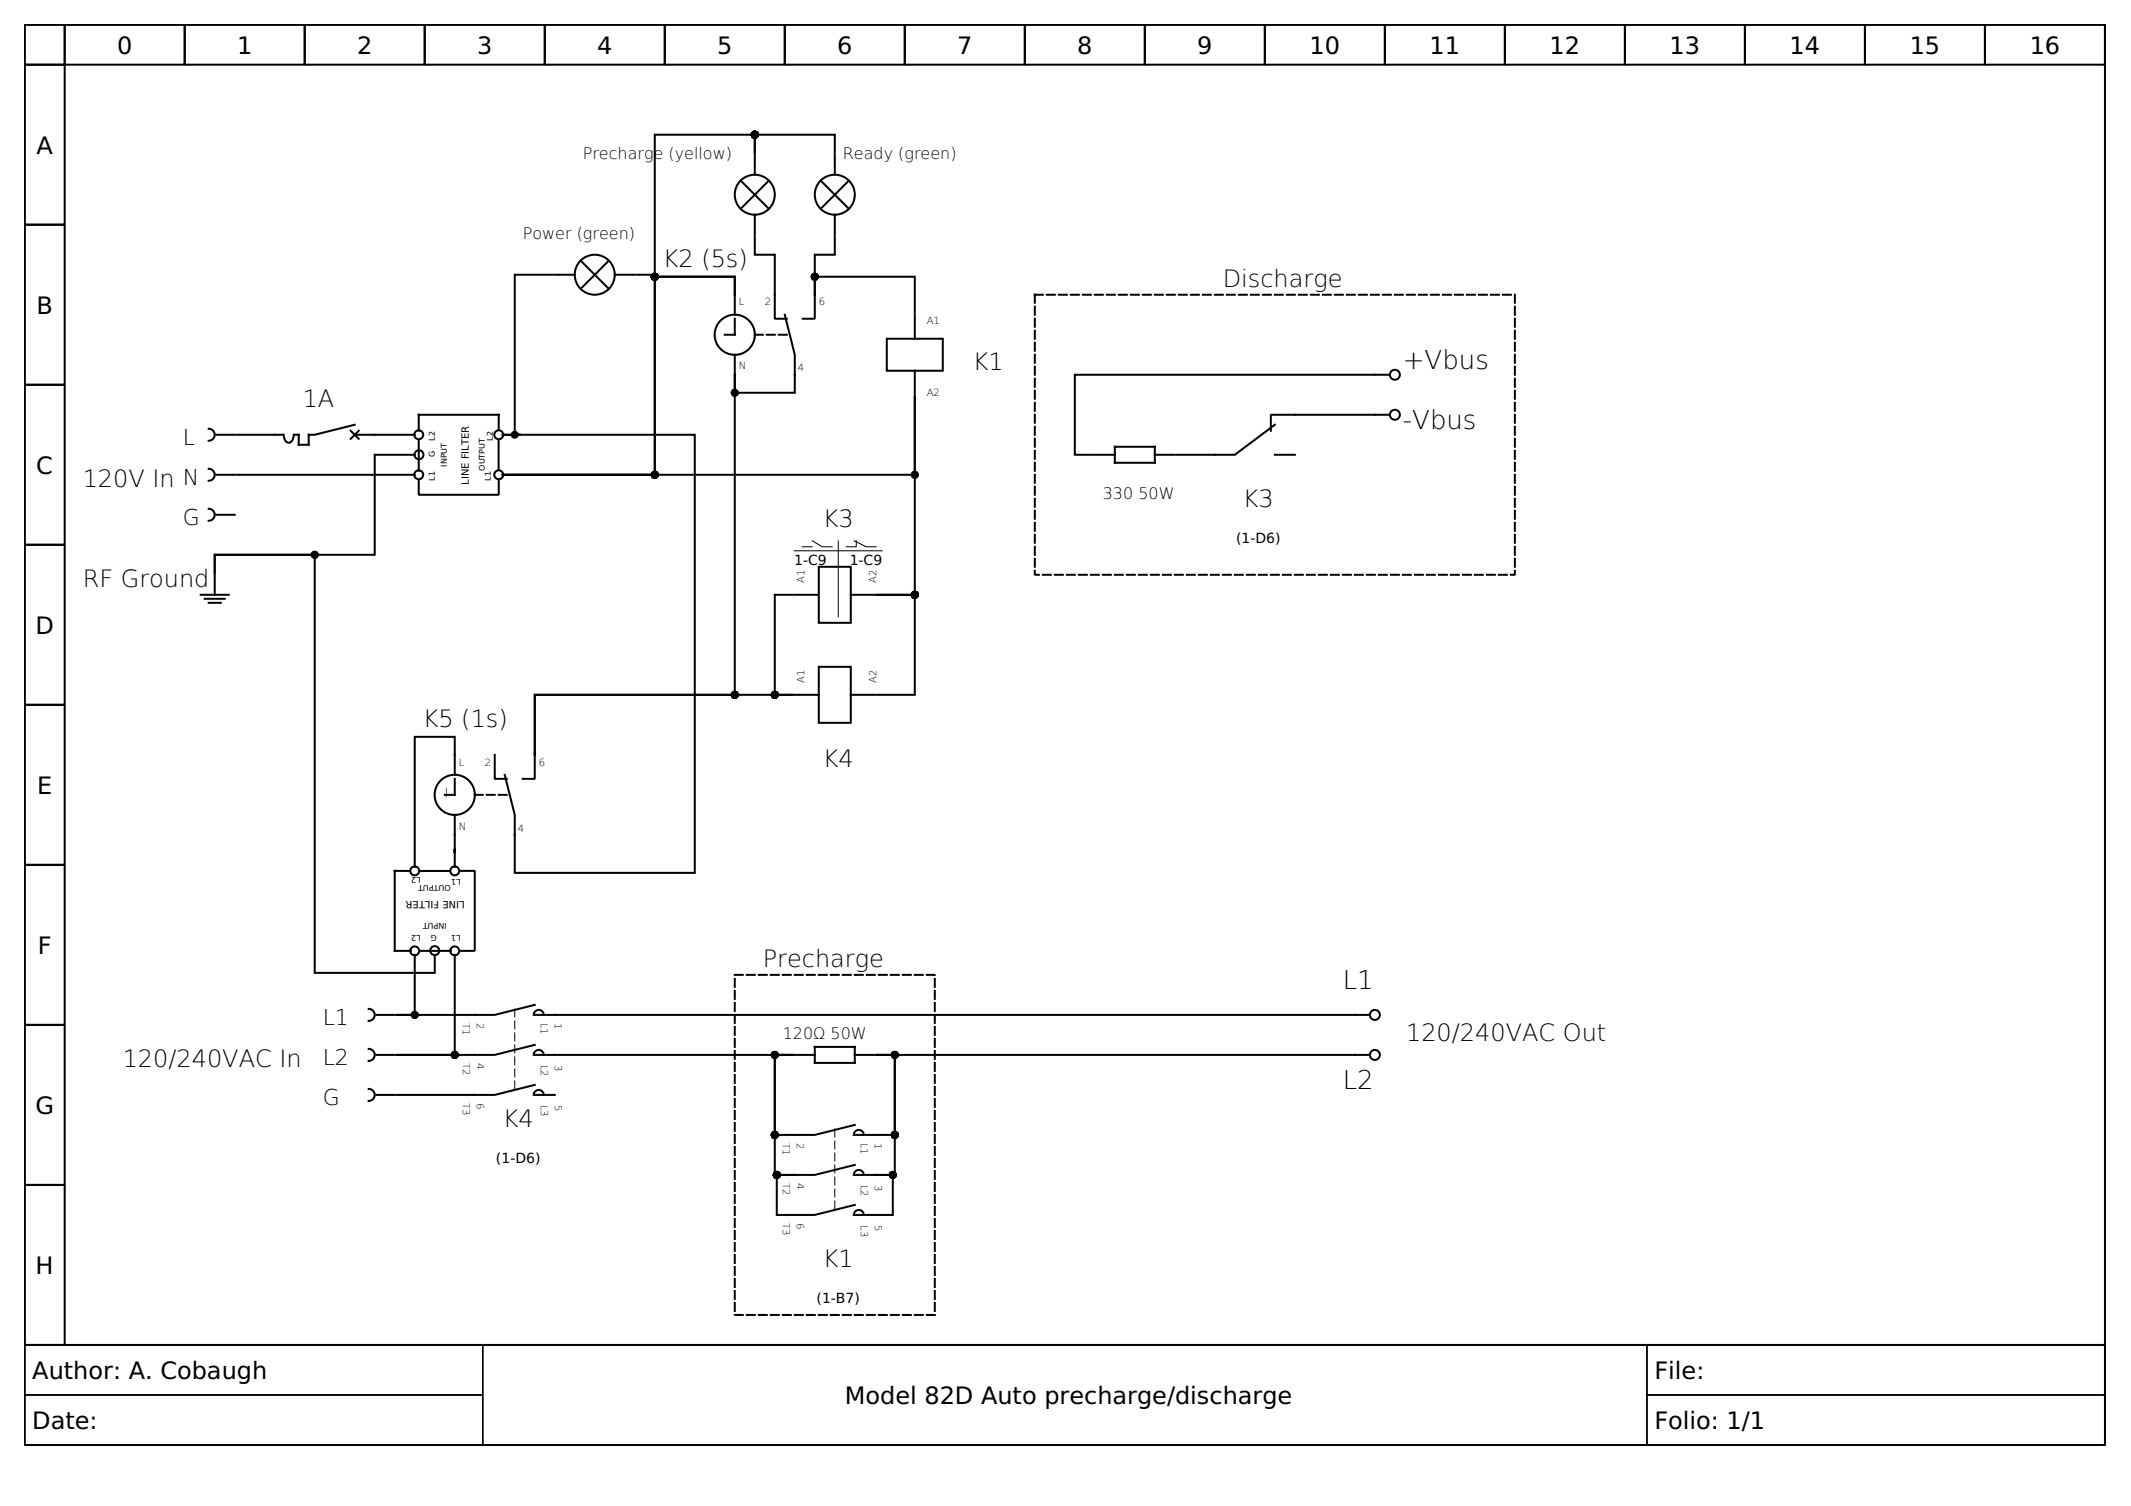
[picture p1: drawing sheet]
<svg xmlns="http://www.w3.org/2000/svg" width="297mm" height="210mm" viewBox="0 0 297 210" stroke-linecap="round" stroke-linejoin="round" font-family="sans-serif">
<g fill="none" stroke="#000" stroke-width=".28">
<path d="M3.4 3.4h290v184.1h-290zM3.4 3.4h5.6v5.6h-5.6zM3.4 9h5.6v22.3h-5.6zM9 3.4h16.7v5.6h-16.7zM25.7 3.4h16.8v5.6h-16.8zM42.5 3.4h16.7v5.6h-16.7zM59.2 3.4h16.7v5.6h-16.7zM75.9 3.4h16.8v5.6h-16.8zM92.7 3.4h16.7v5.6h-16.7zM109.4 3.4h16.7v5.6h-16.7zM126.1 3.4h16.7v5.6h-16.7zM142.8 3.4h16.8v5.6h-16.8z"/>
<path d="M159.6 3.4h16.7v5.6h-16.7zM176.3 3.4h16.7v5.6h-16.7zM193 3.4h16.8v5.6h-16.8zM209.8 3.4h16.7v5.6h-16.7zM226.5 3.4h16.7v5.6h-16.7zM243.2 3.4h16.8v5.6h-16.8zM260 3.4h16.7v5.6h-16.7zM276.7 3.4h16.7v5.6h-16.7zM3.4 31.3h5.6v22.3h-5.6zM77 38.3h-5.3v22.3h.9h-2.5h26.7v61.1h-25.1v-8.1l-1.3-5.6M77.3 38.3h2.8M80.9 36.3l4 4"/>
<path d="M84.9 36.3l-4 4M85.7 38.3h2.8M88.8 38.3h2.5v27.9h-21.2M103.2 25.2l4 3.9M105.2 33v2.5h2.8v8.9h1.7M105.2 21.6v2.8M105.2 29.9v2.8M107.2 25.2l-4 3.9M114.4 25.2l3.9 3.9M116.4 21.3v-2.5h-11.2v2.5v-2.5h-13.9v19.8h11.1v2.5M116.4 33v2.5h-2.8v5.6M116.4 21.6v2.8"/>
<path d="M116.4 29.9v2.8M118.3 25.2l-3.9 3.9M3.4 53.6h5.6v22.3h-5.6zM29.1 59.8a.84 .84 0 0 1 .8 .7M49.4 59.2l-5.5 1.4h-.9v1.4h-1.4v-1.4h-.5M69.5 59.9v-2.1h-11.1v2.2M102.4 52.2v44.6h-27.9v8.4M102.4 41.1v-2.5h-11.1v27.6h-21.2M102.4 44.4v2.3h-1.4M102.4 41.1v2.8M102.4 49.4v2.8M109.4 43.9l1.4 5.5v5.3h-8.4v-2.5"/>
<path d="M113.6 41.1v-2.5h13.9v5M113.6 41.1v3.3h-1.7M123.6 47.2h7.8v4.5h-7.8zM127.5 43.9v3.3M127.5 51.7v3.3M177.7 59.2l-5.6 4.2h-8.1M193.6 57.8h-16.5v2.2M193.6 52.2h-43.8v11.2h2.5M3.4 75.9h5.6v22.3h-5.6zM29.1 70.9a.84 .84 0 0 1 .8 .8M29.1 65.3a.84 .84 0 0 1 .8 .8M29.9 71.9a.84 .84 0 0 1-.8 .7"/>
<path d="M29.9 60.7a.84 .84 0 0 1-.8 .7M29.9 66.3a.84 .84 0 0 1-.8 .7M30.2 71.7h2.5M30.2 60.6h2.5M30.2 66.2h2.5M33 60.6h6.4M33 66.2h24.8M39.5 60.6a.98 .98 0 0 0 .7 1.1 .98 .98 0 0 0 .7-1.1M48.9 60l1.1 1.2M50 60l-1.1 1.2M57.8 63.4h-5.6v13.9h-22.3v2.5v-2.5h14v58.3h16.7v-2.5M57.8 60.6h-8.4"/>
<path d="M58.4 67v2h11.1v-2M58.4 61.4v4.2M69.5 61.3v4.2M70.1 66.2h57.4v-10.9v27.6h-5.3h5.3v13.9h-5.3M114.1 79h4.5v7.8h-4.5zM152.6 63.4h2.8M155.4 62.3h5.6v2.2h-5.6zM161 63.4h2.8M177.7 63.4h2.8M3.4 98.2h5.6v22.3h-5.6zM28 82.9h3.9M28.5 83.5h2.8"/>
<path d="M29.1 84h1.7M29.9 80.1v2.8M110.5 82.9h-2.5v13.9h2.5h-36v8.4M110.8 82.9h3.3M110.8 96.8h3.3M114.1 92.9h4.5v7.8h-4.5zM118.6 82.9h3.3M118.6 96.8h3.3M63.4 113.6v7.2M63.4 108v-5.3h-5.6v18.1M63.4 108.6v2.2h-1.4M69 105.2v3.4h1.6"/>
<path d="M74.5 105.2v3.4h-1.6M3.4 120.5h5.6v22.3h-5.6zM57.1 121.4h-2.1v11.1h2.3M57.8 133.1v8.4h-2.5h13.7l5.5-1.4M58.5 121.4h4.2M58.6 132.5h4.2M63.4 133.1v13.9h-8.1h13.7l5.5-1.4M64.2 121.4h2v11.1h-2M3.4 142.8h5.6v22.4h-5.6zM51.4 146.2a.84 .84 0 0 1 .8 .7M51.4 140.6a.84 .84 0 0 1 .8 .8M51.4 151.8a.84 .84 0 0 1 .8 .7"/>
<path d="M52.2 147.1a.84 .84 0 0 1-.8 .8M52.2 141.6a.84 .84 0 0 1-.8 .7M52.2 152.7a.84 .84 0 0 1-.8 .7M52.5 147h2.5M52.5 141.5h2.5M52.5 152.6h2.5M74.4 141.5a.7 .7 0 0 1 .7-.7 .7 .7 0 0 1 .7 .7M74.4 147a.7 .7 0 0 1 .7-.7 .7 .7 0 0 1 .7 .7M74.4 152.6a.7 .7 0 0 1 .7-.7 .7 .7 0 0 1 .7 .7M74.5 151.2l-5.5 1.4h-13.7M74.5 141.5h116.3M74.5 152.6h2.8"/>
<path d="M110.5 147h-36M110.5 147h-2.5v11.2h5.6l5.5-1.4M110.5 147h-2.5v16.8h2.8M110.8 147h2.8M113.6 145.9h5.5v2.2h-5.5zM119 158.2a.7 .7 0 0 1 .7-.7 .7 .7 0 0 1 .7 .7M119.1 147h2.8M122.2 147h68.6M122.2 147h2.5v16.8h-2.8M122.2 147h2.5v11.2h-5.6M3.4 165.2h5.6v22.3h-5.6zM110.8 163.8h-2.5v5.5h5.3l5.5-1.4"/>
<path d="M119 163.8a.7 .7 0 0 1 .7-.7 .7 .7 0 0 1 .7 .7M119 169.3a.7 .7 0 0 1 .7-.7 .7 .7 0 0 1 .7 .7M119.1 162.4l-5.5 1.4h-2.8M119.1 163.8h2.8M121.9 163.8h2.5v5.5h-5.3M3.4 187.5h290v13.9h-290z"/>
<circle cx="82.9" cy="38.3" r="2.79"/>
<circle cx="105.2" cy="27.1" r="2.79"/>
<circle cx="116.4" cy="27.1" r="2.79"/>
<circle cx="102.4" cy="46.7" r="2.8"/>
<circle cx="194.4" cy="57.8" r=".7"/>
<circle cx="194.4" cy="52.2" r=".7"/>
<circle cx="58.4" cy="66.2" r=".62"/>
<circle cx="58.4" cy="60.6" r=".62"/>
<circle cx="58.4" cy="63.4" r=".63"/>
<circle cx="69.5" cy="60.6" r=".62"/>
<circle cx="69.5" cy="66.2" r=".62"/>
<circle cx="63.4" cy="110.8" r="2.8"/>
<circle cx="57.8" cy="132.5" r=".62"/>
<circle cx="57.8" cy="121.4" r=".62"/>
<circle cx="60.6" cy="132.5" r=".63"/>
<circle cx="63.4" cy="132.5" r=".62"/>
<circle cx="63.4" cy="121.4" r=".62"/>
<circle cx="191.6" cy="147" r=".7"/>
<circle cx="191.6" cy="141.5" r=".7"/>
</g>
<path d="M110.7 76.8h12.3M111.8 76.2h1.4M113.2 75.4l1.4 .8h1.4M116.8 75.4v10.6M119.1 75.4l1.6 .8h1.4M119.4 75.4v.8h-1.4M3.4 187.5h63.9v6.9h-63.9zM3.4 194.4h63.9v7h-63.9zM67.3 187.5h162.3v13.9h-162.3zM229.6 187.5h63.8v6.9h-63.8zM229.6 194.4h63.8v7h-63.8z" fill="none" stroke="#000" stroke-width=".14"/>
<path d="M105.2 46.7h5M144.2 41.1h67v39h-67zM66.2 110.8h5M102.4 135.9h27.9v47.4h-27.9z" fill="none" stroke="#000" stroke-width=".28" stroke-dasharray="1.1 .6"/>
<path d="M71.7 140.6v11.2M116.4 157.3v11.2" fill="none" stroke="#000" stroke-width=".14" stroke-dasharray="1.1 .6"/>
<g fill="#000" stroke="#000" stroke-width=".28">
<circle cx="105.2" cy="18.8" r=".42"/>
<circle cx="91.3" cy="38.6" r=".42"/>
<circle cx="113.6" cy="38.6" r=".42"/>
<circle cx="102.4" cy="54.7" r=".42"/>
<circle cx="43.9" cy="77.3" r=".42"/>
<circle cx="71.7" cy="60.6" r=".42"/>
<circle cx="91.3" cy="66.2" r=".42"/>
<circle cx="127.5" cy="66.2" r=".42"/>
<circle cx="102.4" cy="96.8" r=".42"/>
<circle cx="108" cy="96.8" r=".42"/>
<circle cx="127.5" cy="82.9" r=".42"/>
<circle cx="57.8" cy="141.5" r=".42"/>
<circle cx="63.4" cy="147" r=".42"/>
<circle cx="108" cy="158.2" r=".42"/>
<circle cx="108" cy="147" r=".42"/>
<circle cx="124.7" cy="147" r=".42"/>
<circle cx="124.7" cy="158.2" r=".42"/>
<circle cx="108.3" cy="163.8" r=".42"/>
<circle cx="124.4" cy="163.8" r=".42"/>
</g>
<g font-size="3.6">
<text x="195.5" y="51.4">+Vbus</text>
<text x="195.5" y="59.8">-Vbus</text>
<text x="187.2" y="137.8">L1</text>
<text x="187.2" y="151.8">L2</text>
</g>
<g font-size="3.3">
<text x="16.3" y="7.5">0</text>
<text x="33" y="7.5">1</text>
<text x="49.8" y="7.5">2</text>
<text x="66.5" y="7.5">3</text>
<text x="83.2" y="7.5">4</text>
<text x="100" y="7.5">5</text>
<text x="116.7" y="7.5">6</text>
<text x="133.4" y="7.5">7</text>
<text x="150.1" y="7.5">8</text>
<text x="166.9" y="7.5">9</text>
<text x="182.5" y="7.5">10</text>
<text x="199.3" y="7.5">11</text>
<text x="216" y="7.5">12</text>
<text x="232.7" y="7.5">13</text>
<text x="249.5" y="7.5">14</text>
<text x="266.2" y="7.5">15</text>
<text x="282.9" y="7.5">16</text>
<text x="5.1" y="21.4">A</text>
<text x="92.4" y="37.2">K2 (5s)</text>
<text x="170.5" y="40">Discharge</text>
<text x="5.1" y="43.7">B</text>
<text x="135.6" y="51.6">K1</text>
<text x="42.2" y="56.7">1A</text>
<text x="5.1" y="66">C</text>
<text x="11.5" y="67.8">120V In N</text>
<text x="173.2" y="70.6">K3</text>
<text x="114.7" y="73.4">K3</text>
<text x="11.5" y="81.8">RF Ground</text>
<text x="4.9" y="88.3">D</text>
<text x="58.9" y="101.3">K5 (1s)</text>
<text x="114.7" y="106.9">K4</text>
<text x="5.2" y="110.6">E</text>
<text x="5.3" y="132.9">F</text>
<text x="106.3" y="134.8">Precharge</text>
<text x="17.1" y="148.7">120/240VAC In</text>
<text x="196" y="145.1">120/240VAC Out</text>
<text x="4.9" y="155.3">G</text>
<text x="70.1" y="157.1">K4</text>
<text x="5" y="177.6">H</text>
<text x="114.7" y="176.6">K1</text>
<text x="4.5" y="192.2">Author: A. Cobaugh</text>
<text x="117.8" y="195.7">Model 82D Auto precharge/discharge</text>
<text x="230.6" y="192.2">File:</text>
<text x="4.5" y="199.2">Date:</text>
<text x="230.6" y="199.2">Folio: 1/1</text>
</g>
<g font-size="3.1">
<text x="25.5" y="62">L</text>
<text x="25.5" y="73.1">G</text>
<text x="45" y="142.8">L1</text>
<text x="45" y="148.4">L2</text>
<text x="45" y="154">G</text>
</g>
<text font-size="2.5" x="61.7" y="111.1" transform="rotate(-90 61.7 111.1)">_</text>
<g font-size="2.2">
<text x="81.2" y="22.1">Precharge (yellow)</text>
<text x="117.5" y="22.1">Ready (green)</text>
<text x="72.9" y="33.3">Power (green)</text>
<text x="153.7" y="69.5">330</text>
<text x="158.7" y="69.5">50W</text>
<text x="109.1" y="144.8">120Ω 50W</text>
</g>
<g font-size="2">
<text x="172.3" y="75.7">(1-D6)</text>
<text x="110.7" y="78.7">1-C9</text>
<text x="118.4" y="78.7">1-C9</text>
<text x="69.1" y="162.1">(1-D6)</text>
<text x="113.8" y="181.6">(1-B7)</text>
</g>
<g font-size="1.4">
<text x="103" y="42.6">L</text>
<text x="106.6" y="42.6">2</text>
<text x="114.1" y="42.6">6</text>
<text x="129.2" y="45.2">A1</text>
<text x="103" y="51.5">N</text>
<text x="111.2" y="51.8">4</text>
<text x="129.2" y="55.3">A2</text>
<text x="65.3" y="67.6" transform="rotate(-90 65.3 67.6)">LINE FILTER</text>
<text x="112.1" y="81.2" transform="rotate(-90 112.1 81.2)">A1</text>
<text x="122.2" y="81.2" transform="rotate(-90 122.2 81.2)">A2</text>
<text x="112.1" y="95.2" transform="rotate(-90 112.1 95.2)">A1</text>
<text x="122.2" y="95.2" transform="rotate(-90 122.2 95.2)">A2</text>
<text x="63.9" y="106.7">L</text>
<text x="67.6" y="106.7">2</text>
<text x="75.1" y="106.7">6</text>
<text x="63.9" y="115.6">N</text>
<text x="72.2" y="115.9">4</text>
<text x="64.8" y="125.6" transform="rotate(-180 64.8 125.6)">LINE FILTER</text>
<text x="64.5" y="142.6" transform="rotate(90 64.5 142.6)">T1</text>
<text x="66.5" y="142.6" transform="rotate(90 66.5 142.6)">2</text>
<text x="75.4" y="142.6" transform="rotate(90 75.4 142.6)">L1</text>
<text x="77.3" y="142.6" transform="rotate(90 77.3 142.6)">1</text>
<text x="64.5" y="148.1" transform="rotate(90 64.5 148.1)">T2</text>
<text x="66.5" y="148.1" transform="rotate(90 66.5 148.1)">4</text>
<text x="75.4" y="148.4" transform="rotate(90 75.4 148.4)">L2</text>
<text x="77.3" y="148.4" transform="rotate(90 77.3 148.4)">3</text>
<text x="64.5" y="153.7" transform="rotate(90 64.5 153.7)">T3</text>
<text x="66.5" y="153.7" transform="rotate(90 66.5 153.7)">6</text>
<text x="75.4" y="154" transform="rotate(90 75.4 154)">L3</text>
<text x="77.3" y="154" transform="rotate(90 77.3 154)">5</text>
<text x="109.1" y="159.3" transform="rotate(90 109.1 159.3)">T1</text>
<text x="111.1" y="159.3" transform="rotate(90 111.1 159.3)">2</text>
<text x="120" y="159.3" transform="rotate(90 120 159.3)">L1</text>
<text x="121.9" y="159.3" transform="rotate(90 121.9 159.3)">1</text>
<text x="109.1" y="164.9" transform="rotate(90 109.1 164.9)">T2</text>
<text x="111.1" y="164.9" transform="rotate(90 111.1 164.9)">4</text>
<text x="120" y="165.2" transform="rotate(90 120 165.2)">L2</text>
<text x="121.9" y="165.2" transform="rotate(90 121.9 165.2)">3</text>
<text x="109.1" y="170.5" transform="rotate(90 109.1 170.5)">T3</text>
<text x="111.1" y="170.5" transform="rotate(90 111.1 170.5)">6</text>
<text x="120" y="170.7" transform="rotate(90 120 170.7)">L3</text>
<text x="121.9" y="170.7" transform="rotate(90 121.9 170.7)">5</text>
</g>
<g font-size="1.1">
<text x="60.6" y="63.7" transform="rotate(-90 60.6 63.7)">G</text>
<text x="60.6" y="61.4" transform="rotate(-90 60.6 61.4)">L2</text>
<text x="62.3" y="65.1" transform="rotate(-90 62.3 65.1)">INPUT</text>
<text x="67.6" y="65.6" transform="rotate(-90 67.6 65.6)">OUTPUT</text>
<text x="68.7" y="61.4" transform="rotate(-90 68.7 61.4)">L2</text>
<text x="60.6" y="67" transform="rotate(-90 60.6 67)">L1</text>
<text x="68.4" y="67" transform="rotate(-90 68.4 67)">L1</text>
<text x="58.6" y="122.2" transform="rotate(-180 58.6 122.2)">L2</text>
<text x="62.8" y="123.3" transform="rotate(-180 62.8 123.3)">OUTPUT</text>
<text x="64.2" y="122.5" transform="rotate(-180 64.2 122.5)">L1</text>
<text x="58.6" y="130.3" transform="rotate(-180 58.6 130.3)">L2</text>
<text x="60.9" y="130.3" transform="rotate(-180 60.9 130.3)">G</text>
<text x="62.3" y="128.6" transform="rotate(-180 62.3 128.6)">INPUT</text>
<text x="64.2" y="130.3" transform="rotate(-180 64.2 130.3)">L1</text>
</g>
</svg>
